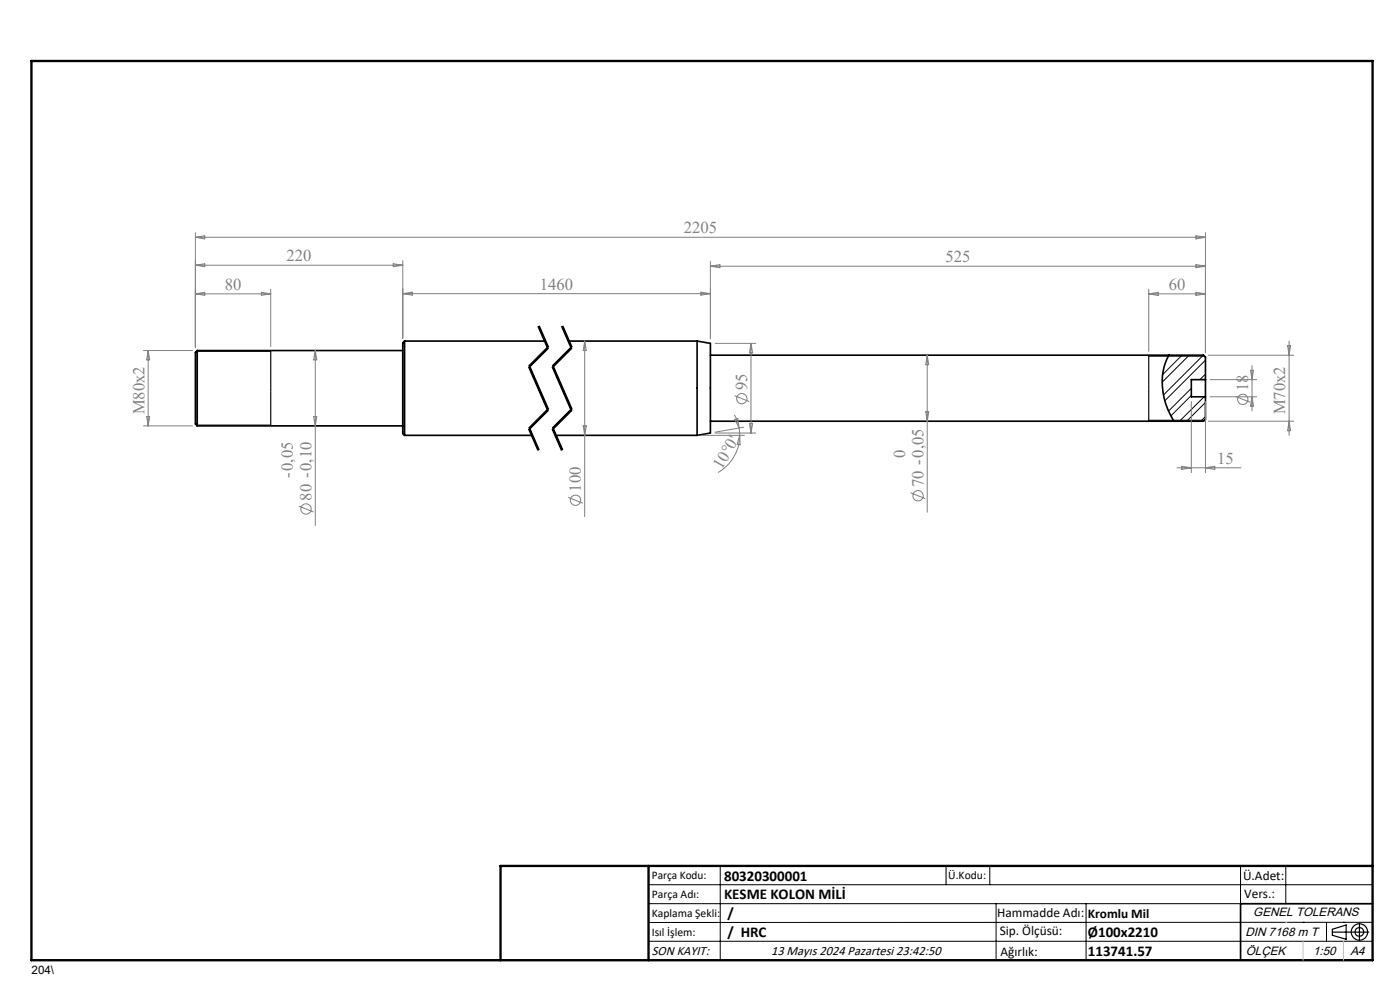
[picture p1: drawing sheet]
<svg xmlns="http://www.w3.org/2000/svg" width="297mm" height="210mm" viewBox="0 0 297 210" stroke-linecap="round" stroke-linejoin="round" font-family="sans-serif">
<g fill="none" stroke="#000" stroke-width=".21">
<path d="M41.6 74.5h15.8M112.1 77.8l4 9.2M112.4 77.7l4 9.1M114.1 69.2l2 4.6M114.3 69.2l2 4.5-4 4 4 9.2-4 4 2 4.6M114.4 69.1l1 2.3M115.4 71.4l1 2.3zM116.1 73.6l-4 4M116.4 73.9l-4 4M117.1 77.8l4 9.2M117.4 77.7l4 9.1M119.1 69.2l2 4.6"/>
<path d="M119.3 69.2l2 4.5-4 4 4 9.2-4 4 2 4.6M119.4 69.1l2 4.6M121.1 73.6l-4 4M121.4 73.9l-4 4M243.7 75.6h11.8M250.8 75.3l-4.2 4.2M252.3 75.3l-5.7 5.8M255.3 75.3l-8.5 8.5M255.7 79.4l-1.2 1.1M255.7 76.4l-8.6 8.6M41.6 90.2h15.8M112.1 91l2 4.6"/>
<path d="M112.4 90.8l2 4.6M116.1 86.8l-4 4M116.4 87l-4 4M117.1 91l2 4.6M117.4 90.8l2 4.6M121.1 86.8l-4 4M121.4 87l-4 4M243.7 89.1h11.8M252.7 82.4l-4.8 4.8M252.7 83.9l-4.3 4.3M255.4 84.2l-5.2 5.2M255.7 88.4l-1 1"/>
<path d="M255.7 85.4l-4 4M137.6 187.7h153.6M137.6 191.7h153.6M137.6 199.7h153.6M152.8 183.7v20M200.7 183.7v4M210 183.7v4M211.3 191.7v12M230.4 191.7v12M263.2 183.7v20M272.8 183.7v8M276.4 195.6h.1"/>
<path d="M281.4 195.6v4.1M285 195.6h.1M291.2 195.6l-153.6 .1"/>
</g>
<g fill="none" stroke="#000" stroke-width=".35">
<path d="M41.8 74.4v15.9M41.8 74.4l-.3 .3v15.2l.3 .4M41.8 74.4h43.6M85.8 72.3v20M85.8 72.3l-.4 .4v19.3l.4 .3M85.8 72.3h29.8M120.6 72.3h27.3M147.9 72.3v20M147.9 72.3l2.8 .5v19.1l-2.8 .4M150.7 75.3h104.6l.4 .4v4.8M248 75.3a12.6 12.6 0 0 0-.4 11.3l1.5 2.8M41.8 90.3h43.6"/>
<path d="M85.8 92.3h27.1M117.9 92.3h30M255.7 80.5v3.7M255.7 84.2v4.8l-.4 .4h-104.6M255.7 80.5h-3v3.7h3M291.2 191.7h-28v12"/>
</g>
<g fill="none" stroke="#808080" stroke-width=".21">
<path d="M41.5 49.3v24.5M41.5 50.3h214.2M41.5 50.3l1.9-.3v.7zM41.5 56.3l1.9-.4v.7zM41.5 56.3h43.9M83.4 55.9l2 .4-2 .3zM85.4 55.3v16.4M150.7 55.4v16.5M150.7 56.5h105M150.7 56.5l2-.4v.7zM253.7 50l2 .3-2 .4zM253.7 56.1l2 .4-2 .3z"/>
<path d="M255.7 49.3v25.4M30.4 74.4h10.5M31.4 74.4l.4 1.9h-.7zM31.4 74.4v15.9M41.5 62.3h15.9M41.5 62.3l1.9-.3v.6zM55.5 62l1.9 .3-1.9 .3zM57.4 61.3v12.2M66.9 74.4v37.1M66.9 74.4l.3 1.9h-.7zM85.4 62.3h65.3M85.4 62.3l2.1-.3v.6z"/>
<path d="M124 72.3l.4 2.1h-.7zM124 72.3v37.3M148.7 62l2 .3-2 .3zM151.7 72.8h8.6M159.3 72.8v19.1M159.3 72.8l.4 2.1h-.7zM196.7 75.3v33.3M196.7 75.3l.3 2.1h-.6zM243.7 61.3v13.2M243.7 62.3h12M243.7 62.3l2-.3v.7zM253.7 62l2 .3-2 .4z"/>
<path d="M256.3 75.3h18.2M265.3 78.6h.6l-.3 1.9zM265.6 77.5v9.7M273.2 73.3h.6l-.3 2zM273.5 72.3v20M30.4 90.3h10.5M31.1 88.4h.7l-.4 1.9zM66.5 88.4h.7l-.3 1.9zM123.7 90.3h.7l-.4 2zM148.9 92.3h9M151.7 91.9h8.6M155.8 88l.5 1 .5 1.8"/>
<path d="M155.8 83.9l3.1 1.3M155.9 89l.6-.2 .3 2zM156.8 90.8l.1 1.5M156.9 92.3a9.1 9.1 0 0 1-4.6 7.9M156.9 92.3l.1 2.1-.6-.1zM157.8 90.6l-6.1 1.1M159 89.8h.7l-.4 2.1zM196.4 87.3h.6l-.3 2.1zM249.7 99.2h13.5M250.7 98.9l2 .3-2 .4zM252.7 85.2v15.1M255.7 85.2v15.1"/>
<path d="M255.7 99.2l2-.3v.7zM256.3 89.4h18.2M256.7 80.5h9.9M256.7 84.2h9.9M262.1 84.1l3.1 1.2M265.6 84.2l.3 1.9h-.6zM273.5 89.4l.3 2h-.6zM63.4 107.3l3.1 1.3M120.5 105.5l3.1 1.2M193.2 104.5l3.1 1.3"/>
<circle cx="157.4" cy="84.6" r="1.09"/>
<circle cx="263.6" cy="84.7" r="1.09"/>
<circle cx="64.9" cy="108" r="1.09"/>
<circle cx="122.1" cy="106.1" r="1.1"/>
<circle cx="194.8" cy="105.2" r="1.09"/>
</g>
<g fill="none" stroke="#000" stroke-width=".25">
<path d="M57.4 74.4v15.9M243.7 75.3v14.1M282.6 197.7h7.8M282.6 197.1l3-.9v3l-3-.8zM288.4 195.8v3.8M106.2 203.7h185"/>
<circle cx="288.4" cy="197.7" r="1.74"/>
<circle cx="288.4" cy="197.7" r=".93"/>
</g>
<path d="M114.3 69.2l2 4.5M119.3 69.2l2 4.5M112.3 90.9l2 4.6M117.3 90.9l2 4.6" fill="none" stroke="#000" stroke-width=".21" stroke-dasharray="6.3 1.3 1.3 1.3" stroke-dashoffset="5.8" stroke-linecap="butt"/>
<path d="M116.3 73.7l-4 4M121.3 73.7l-4 4M116.3 86.9l-4 4M121.3 86.9l-4 4" fill="none" stroke="#000" stroke-width=".21" stroke-dasharray="6.3 1.3 1.3 1.3" stroke-dashoffset="2.8" stroke-linecap="butt"/>
<path d="M112.3 77.7l4 9.2M117.3 77.7l4 9.2" fill="none" stroke="#000" stroke-width=".21" stroke-dasharray="6.3 1.3 1.3 1.3" stroke-dashoffset="3.3" stroke-linecap="butt"/>
<path d="M6.7 12.9h284.5v190.8h-284.5zM137.6 183.7v20M291.2 183.7h-185v20" fill="none" stroke="#000" stroke-width=".5"/>
<path d="M276.4 199.7v4M285 199.7v4" fill="none" stroke="#c0c0c0" stroke-width=".21"/>
<path d="M272.8 195.6h.1" fill="none" stroke="#c0c0c0" stroke-width=".25"/>
<g font-size="3.5" fill="#808080">
<text x="145.1" y="49.5">2205</text>
<text x="60.8" y="55.4">220</text>
<text x="200.6" y="55.6">525</text>
<text x="47.7" y="61.5">80</text>
<text x="114.5" y="61.4">1460</text>
<text x="248" y="61.5">60</text>
<text x="158.5" y="82.8" transform="rotate(-90 158.5 82.8)">95</text>
<text x="264.8" y="82.9" transform="rotate(-90 264.8 82.9)">18</text>
<text x="30.6" y="87.9" transform="rotate(-90 30.6 87.9)">M80x2</text>
<text x="272.7" y="87.9" transform="rotate(-90 272.7 87.9)">M70x2</text>
<text x="62.2" y="101.4" transform="rotate(-90 62.2 101.4)">-0,05</text>
<text x="153.1" y="99.6" transform="rotate(-60 153.1 99.6)">10°0'</text>
<text x="192" y="97.1" transform="rotate(-90 192 97.1)">0</text>
<text x="258.2" y="98.4">15</text>
<text x="66.1" y="106.2" transform="rotate(-90 66.1 106.2)">80 -0,10</text>
<text x="123.2" y="104.3" transform="rotate(-90 123.2 104.3)">100</text>
<text x="195.9" y="103.4" transform="rotate(-90 195.9 103.4)">70 -0,05</text>
</g>
<g font-size="3.2">
<text x="153.6" y="190.8">KESME KOLON MİLİ</text>
<text x="153.6" y="186.8">80320300001</text>
<text x="154.3" y="194.8">/</text>
<text x="154.3" y="198.8">/ HRC</text>
<text x="230.8" y="198.7">Ø100x2210</text>
<text x="230.8" y="202.8">113741.57</text>
</g>
<g font-size="2.8">
<text x="263.7" y="186.7">Ü.Adet:</text>
<text x="263.9" y="190.5">Vers.:</text>
<text x="211.5" y="194.5">Hammadde Adı:</text>
<text x="230.8" y="194.7">Kromlu Mil</text>
<text x="138.3" y="202.6">SON KAYIT:</text>
<text x="163.6" y="202.6">13 Mayıs 2024 Pazartesi 23:42:50</text>
<text x="212.1" y="198.4">Sip. Ölçüsü:</text>
<text x="212.2" y="202.7">Ağırlık:</text>
</g>
<g font-size="2.6">
<text x="265.9" y="194.4">GENEL TOLERANS</text>
<text x="264.2" y="198.5">DIN 7168 m T</text>
<text x="264.3" y="202.6">ÖLÇEK</text>
<text x="278.5" y="202.6">1:50</text>
<text x="286.5" y="202.6">A4</text>
</g>
<g font-size="2.5">
<text x="138.3" y="186.4">Parça Kodu:</text>
<text x="138.3" y="190.5">Parça Adı:</text>
<text x="201.2" y="186.5">Ü.Kodu:</text>
<text x="138.3" y="194.5">Kaplama Şekli:</text>
<text x="138.3" y="198.6">Isıl İşlem:</text>
<text x="6.7" y="206.7">204\</text>
</g>
</svg>
